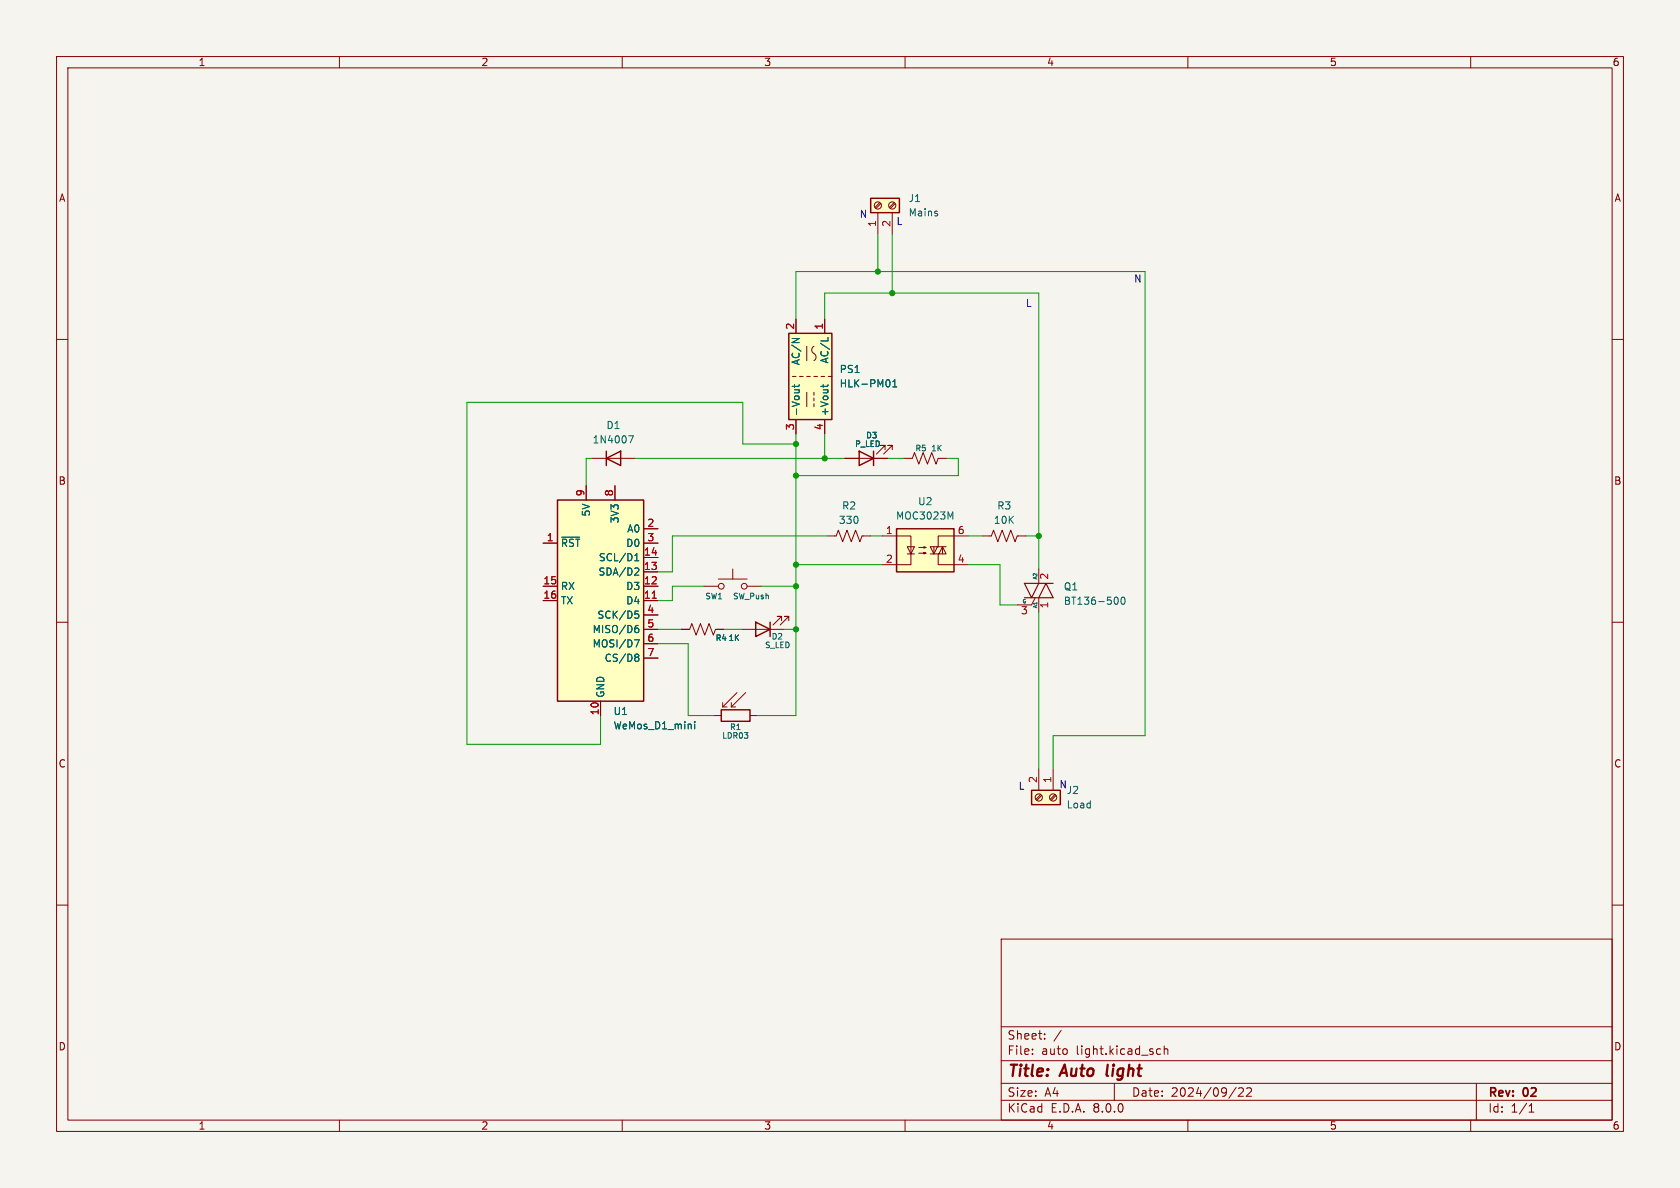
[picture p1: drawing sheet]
(kicad_sch
 (version 20231120)
 (generator "eeschema")
 (generator_version "8.0")
 (paper "A4")
 (title_block
  (title "Auto light")
  (date "2024/09/22")
  (rev "02"))
 (lib_symbols
  (symbol "Connector:Screw_Terminal_01x02"
   (pin_names
    (offset 1.016) hide) (exclude_from_sim no) (in_bom yes) (on_board yes)
   (property "Reference" "J" (at 0 2.54 0) (effects (font (size 1.27 1.27))))
   (property "Value" "Screw_Terminal_01x02" (at 0 -5.08 0) (effects (font (size 1.27 1.27))))
   (property "Footprint" "" (at 0 0 0) (effects (font (size 1.27 1.27)) (hide yes)))
   (property "Datasheet" "~" (at 0 0 0) (effects (font (size 1.27 1.27)) (hide yes)))
   (property "Description" "Generic screw terminal, single row, 01x02, script generated (kicad-library-utils/schlib/autogen/connector/)" (at 0 0 0) (effects (font (size 1.27 1.27)) (hide yes)))
   (symbol "Screw_Terminal_01x02_1_1"
    (rectangle (start -1.27 1.27) (end 1.27 -3.81) (stroke (width 0.254) (type default)) (fill (type background)))
    (circle (center 0 -2.54) (radius 0.635) (stroke (width 0.1524) (type default)) (fill (type none)))
    (polyline (pts (xy -0.5334 -2.2098) (xy 0.3302 -3.048)) (stroke (width 0.1524) (type default)) (fill (type none)))
    (polyline (pts (xy -0.5334 0.3302) (xy 0.3302 -0.508)) (stroke (width 0.1524) (type default)) (fill (type none)))
    (polyline (pts (xy -0.3556 -2.032) (xy 0.508 -2.8702)) (stroke (width 0.1524) (type default)) (fill (type none)))
    (polyline (pts (xy -0.3556 0.508) (xy 0.508 -0.3302)) (stroke (width 0.1524) (type default)) (fill (type none)))
    (circle (center 0 0) (radius 0.635) (stroke (width 0.1524) (type default)) (fill (type none)))
    (pin passive line (at -5.08 0 0) (length 3.81) (name "Pin_1" (effects (font (size 1.27 1.27)))) (number "1" (effects (font (size 1.27 1.27)))))
    (pin passive line (at -5.08 -2.54 0) (length 3.81) (name "Pin_2" (effects (font (size 1.27 1.27)))) (number "2" (effects (font (size 1.27 1.27)))))))
  (symbol "Converter_ACDC:HLK-PM01" (exclude_from_sim no) (in_bom yes) (on_board yes)
   (property "Reference" "PS" (at 0 5.08 0) (effects (font (size 1.27 1.27))))
   (property "Value" "HLK-PM01" (at 0 -5.08 0) (effects (font (size 1.27 1.27))))
   (property "Footprint" "Converter_ACDC:Converter_ACDC_Hi-Link_HLK-PMxx" (at 0 -7.62 0) (effects (font (size 1.27 1.27)) (hide yes)))
   (property "Datasheet" "https://h.hlktech.com/download/ACDC%E7%94%B5%E6%BA%90%E6%A8%A1%E5%9D%973W%E7%B3%BB%E5%88%97/1/%E6%B5%B7%E5%87%8C%E7%A7%913W%E7%B3%BB%E5%88%97%E7%94%B5%E6%BA%90%E6%A8%A1%E5%9D%97%E8%A7%84%E6%A0%BC%E4%B9%A6V2.8.pdf" (at 10.16 -8.89 0) (effects (font (size 1.27 1.27)) (hide yes)))
   (property "Description" "Compact AC/DC board mount power module 3W 5V" (at 0 0 0) (effects (font (size 1.27 1.27)) (hide yes)))
   (symbol "HLK-PM01_0_1"
    (rectangle (start -7.62 3.81) (end 7.62 -3.81) (stroke (width 0.254) (type default)) (fill (type background)))
    (arc (start -5.334 0.635) (mid -4.699 0.2495) (end -4.064 0.635) (stroke (width 0) (type default)) (fill (type none)))
    (arc (start -2.794 0.635) (mid -3.429 1.0072) (end -4.064 0.635) (stroke (width 0) (type default)) (fill (type none)))
    (polyline (pts (xy -5.334 -0.635) (xy -2.794 -0.635)) (stroke (width 0) (type default)) (fill (type none)))
    (polyline (pts (xy 0 -2.54) (xy 0 -3.175)) (stroke (width 0) (type default)) (fill (type none)))
    (polyline (pts (xy 0 -1.27) (xy 0 -1.905)) (stroke (width 0) (type default)) (fill (type none)))
    (polyline (pts (xy 0 0) (xy 0 -0.635)) (stroke (width 0) (type default)) (fill (type none)))
    (polyline (pts (xy 0 1.27) (xy 0 0.635)) (stroke (width 0) (type default)) (fill (type none)))
    (polyline (pts (xy 0 2.54) (xy 0 1.905)) (stroke (width 0) (type default)) (fill (type none)))
    (polyline (pts (xy 0 3.81) (xy 0 3.175)) (stroke (width 0) (type default)) (fill (type none)))
    (polyline (pts (xy 2.794 -0.635) (xy 5.334 -0.635)) (stroke (width 0) (type default)) (fill (type none)))
    (polyline (pts (xy 2.794 0.635) (xy 3.302 0.635)) (stroke (width 0) (type default)) (fill (type none)))
    (polyline (pts (xy 3.81 0.635) (xy 4.318 0.635)) (stroke (width 0) (type default)) (fill (type none)))
    (polyline (pts (xy 4.826 0.635) (xy 5.334 0.635)) (stroke (width 0) (type default)) (fill (type none))))
   (symbol "HLK-PM01_1_1"
    (pin power_in line (at -10.16 2.54 0) (length 2.54) (name "AC/L" (effects (font (size 1.27 1.27)))) (number "1" (effects (font (size 1.27 1.27)))))
    (pin power_in line (at -10.16 -2.54 0) (length 2.54) (name "AC/N" (effects (font (size 1.27 1.27)))) (number "2" (effects (font (size 1.27 1.27)))))
    (pin power_out line (at 10.16 -2.54 180) (length 2.54) (name "-Vout" (effects (font (size 1.27 1.27)))) (number "3" (effects (font (size 1.27 1.27)))))
    (pin power_out line (at 10.16 2.54 180) (length 2.54) (name "+Vout" (effects (font (size 1.27 1.27)))) (number "4" (effects (font (size 1.27 1.27)))))))
  (symbol "Device:LED"
   (pin_numbers hide)
   (pin_names
    (offset 1.016) hide) (exclude_from_sim no) (in_bom yes) (on_board yes)
   (property "Reference" "D" (at 0 2.54 0) (effects (font (size 1.27 1.27))))
   (property "Value" "LED" (at 0 -2.54 0) (effects (font (size 1.27 1.27))))
   (property "Footprint" "" (at 0 0 0) (effects (font (size 1.27 1.27)) (hide yes)))
   (property "Datasheet" "~" (at 0 0 0) (effects (font (size 1.27 1.27)) (hide yes)))
   (property "Description" "Light emitting diode" (at 0 0 0) (effects (font (size 1.27 1.27)) (hide yes)))
   (symbol "LED_0_1"
    (polyline (pts (xy -1.27 -1.27) (xy -1.27 1.27)) (stroke (width 0.254) (type default)) (fill (type none)))
    (polyline (pts (xy -1.27 0) (xy 1.27 0)) (stroke (width 0) (type default)) (fill (type none)))
    (polyline (pts (xy 1.27 -1.27) (xy 1.27 1.27) (xy -1.27 0) (xy 1.27 -1.27)) (stroke (width 0.254) (type default)) (fill (type none)))
    (polyline (pts (xy -3.048 -0.762) (xy -4.572 -2.286) (xy -3.81 -2.286) (xy -4.572 -2.286) (xy -4.572 -1.524)) (stroke (width 0) (type default)) (fill (type none)))
    (polyline (pts (xy -1.778 -0.762) (xy -3.302 -2.286) (xy -2.54 -2.286) (xy -3.302 -2.286) (xy -3.302 -1.524)) (stroke (width 0) (type default)) (fill (type none))))
   (symbol "LED_1_1"
    (pin passive line (at -3.81 0 0) (length 2.54) (name "K" (effects (font (size 1.27 1.27)))) (number "1" (effects (font (size 1.27 1.27)))))
    (pin passive line (at 3.81 0 180) (length 2.54) (name "A" (effects (font (size 1.27 1.27)))) (number "2" (effects (font (size 1.27 1.27)))))))
  (symbol "Device:R_US"
   (pin_numbers hide)
   (pin_names
    (offset 0)) (exclude_from_sim no) (in_bom yes) (on_board yes)
   (property "Reference" "R" (at 2.54 0 90) (effects (font (size 1.27 1.27))))
   (property "Value" "R_US" (at -2.54 0 90) (effects (font (size 1.27 1.27))))
   (property "Footprint" "" (at 1.016 -0.254 90) (effects (font (size 1.27 1.27)) (hide yes)))
   (property "Datasheet" "~" (at 0 0 0) (effects (font (size 1.27 1.27)) (hide yes)))
   (property "Description" "Resistor, US symbol" (at 0 0 0) (effects (font (size 1.27 1.27)) (hide yes)))
   (symbol "R_US_0_1"
    (polyline (pts (xy 0 -2.286) (xy 0 -2.54)) (stroke (width 0) (type default)) (fill (type none)))
    (polyline (pts (xy 0 2.286) (xy 0 2.54)) (stroke (width 0) (type default)) (fill (type none)))
    (polyline (pts (xy 0 -0.762) (xy 1.016 -1.143) (xy 0 -1.524) (xy -1.016 -1.905) (xy 0 -2.286)) (stroke (width 0) (type default)) (fill (type none)))
    (polyline (pts (xy 0 0.762) (xy 1.016 0.381) (xy 0 0) (xy -1.016 -0.381) (xy 0 -0.762)) (stroke (width 0) (type default)) (fill (type none)))
    (polyline (pts (xy 0 2.286) (xy 1.016 1.905) (xy 0 1.524) (xy -1.016 1.143) (xy 0 0.762)) (stroke (width 0) (type default)) (fill (type none))))
   (symbol "R_US_1_1"
    (pin passive line (at 0 3.81 270) (length 1.27) (name "~" (effects (font (size 1.27 1.27)))) (number "1" (effects (font (size 1.27 1.27)))))
    (pin passive line (at 0 -3.81 90) (length 1.27) (name "~" (effects (font (size 1.27 1.27)))) (number "2" (effects (font (size 1.27 1.27)))))))
  (symbol "Diode:1N4007"
   (pin_numbers hide)
   (pin_names hide) (exclude_from_sim no) (in_bom yes) (on_board yes)
   (property "Reference" "D" (at 0 2.54 0) (effects (font (size 1.27 1.27))))
   (property "Value" "1N4007" (at 0 -2.54 0) (effects (font (size 1.27 1.27))))
   (property "Footprint" "Diode_THT:D_DO-41_SOD81_P10.16mm_Horizontal" (at 0 -4.445 0) (effects (font (size 1.27 1.27)) (hide yes)))
   (property "Datasheet" "http://www.vishay.com/docs/88503/1n4001.pdf" (at 0 0 0) (effects (font (size 1.27 1.27)) (hide yes)))
   (property "Description" "1000V 1A General Purpose Rectifier Diode, DO-41" (at 0 0 0) (effects (font (size 1.27 1.27)) (hide yes)))
   (property "Sim.Device" "D" (at 0 0 0) (effects (font (size 1.27 1.27)) (hide yes)))
   (property "Sim.Pins" "1=K 2=A" (at 0 0 0) (effects (font (size 1.27 1.27)) (hide yes)))
   (symbol "1N4007_0_1"
    (polyline (pts (xy -1.27 1.27) (xy -1.27 -1.27)) (stroke (width 0.254) (type default)) (fill (type none)))
    (polyline (pts (xy 1.27 0) (xy -1.27 0)) (stroke (width 0) (type default)) (fill (type none)))
    (polyline (pts (xy 1.27 1.27) (xy 1.27 -1.27) (xy -1.27 0) (xy 1.27 1.27)) (stroke (width 0.254) (type default)) (fill (type none))))
   (symbol "1N4007_1_1"
    (pin passive line (at -3.81 0 0) (length 2.54) (name "K" (effects (font (size 1.27 1.27)))) (number "1" (effects (font (size 1.27 1.27)))))
    (pin passive line (at 3.81 0 180) (length 2.54) (name "A" (effects (font (size 1.27 1.27)))) (number "2" (effects (font (size 1.27 1.27)))))))
  (symbol "MCU_Module:WeMos_D1_mini" (exclude_from_sim no) (in_bom yes) (on_board yes)
   (property "Reference" "U" (at 3.81 19.05 0) (effects (font (size 1.27 1.27)) (justify left)))
   (property "Value" "WeMos_D1_mini" (at 1.27 -19.05 0) (effects (font (size 1.27 1.27)) (justify left)))
   (property "Footprint" "Module:WEMOS_D1_mini_light" (at 0 -29.21 0) (effects (font (size 1.27 1.27)) (hide yes)))
   (property "Datasheet" "https://wiki.wemos.cc/products:d1:d1_mini#documentation" (at -46.99 -29.21 0) (effects (font (size 1.27 1.27)) (hide yes)))
   (property "Description" "32-bit microcontroller module with WiFi" (at 0 0 0) (effects (font (size 1.27 1.27)) (hide yes)))
   (symbol "WeMos_D1_mini_1_1"
    (rectangle (start -7.62 17.78) (end 7.62 -17.78) (stroke (width 0.254) (type default)) (fill (type background)))
    (pin input line (at -10.16 10.16 0) (length 2.54) (name "~{RST}" (effects (font (size 1.27 1.27)))) (number "1" (effects (font (size 1.27 1.27)))))
    (pin power_in line (at 0 -20.32 90) (length 2.54) (name "GND" (effects (font (size 1.27 1.27)))) (number "10" (effects (font (size 1.27 1.27)))))
    (pin bidirectional line (at 10.16 0 180) (length 2.54) (name "D4" (effects (font (size 1.27 1.27)))) (number "11" (effects (font (size 1.27 1.27)))))
    (pin bidirectional line (at 10.16 2.54 180) (length 2.54) (name "D3" (effects (font (size 1.27 1.27)))) (number "12" (effects (font (size 1.27 1.27)))))
    (pin bidirectional line (at 10.16 5.08 180) (length 2.54) (name "SDA/D2" (effects (font (size 1.27 1.27)))) (number "13" (effects (font (size 1.27 1.27)))))
    (pin bidirectional line (at 10.16 7.62 180) (length 2.54) (name "SCL/D1" (effects (font (size 1.27 1.27)))) (number "14" (effects (font (size 1.27 1.27)))))
    (pin input line (at -10.16 2.54 0) (length 2.54) (name "RX" (effects (font (size 1.27 1.27)))) (number "15" (effects (font (size 1.27 1.27)))))
    (pin output line (at -10.16 0 0) (length 2.54) (name "TX" (effects (font (size 1.27 1.27)))) (number "16" (effects (font (size 1.27 1.27)))))
    (pin input line (at 10.16 12.7 180) (length 2.54) (name "A0" (effects (font (size 1.27 1.27)))) (number "2" (effects (font (size 1.27 1.27)))))
    (pin bidirectional line (at 10.16 10.16 180) (length 2.54) (name "D0" (effects (font (size 1.27 1.27)))) (number "3" (effects (font (size 1.27 1.27)))))
    (pin bidirectional line (at 10.16 -2.54 180) (length 2.54) (name "SCK/D5" (effects (font (size 1.27 1.27)))) (number "4" (effects (font (size 1.27 1.27)))))
    (pin bidirectional line (at 10.16 -5.08 180) (length 2.54) (name "MISO/D6" (effects (font (size 1.27 1.27)))) (number "5" (effects (font (size 1.27 1.27)))))
    (pin bidirectional line (at 10.16 -7.62 180) (length 2.54) (name "MOSI/D7" (effects (font (size 1.27 1.27)))) (number "6" (effects (font (size 1.27 1.27)))))
    (pin bidirectional line (at 10.16 -10.16 180) (length 2.54) (name "CS/D8" (effects (font (size 1.27 1.27)))) (number "7" (effects (font (size 1.27 1.27)))))
    (pin power_out line (at 2.54 20.32 270) (length 2.54) (name "3V3" (effects (font (size 1.27 1.27)))) (number "8" (effects (font (size 1.27 1.27)))))
    (pin power_in line (at -2.54 20.32 270) (length 2.54) (name "5V" (effects (font (size 1.27 1.27)))) (number "9" (effects (font (size 1.27 1.27)))))))
  (symbol "Relay_SolidState:MOC3023M" (exclude_from_sim no) (in_bom yes) (on_board yes)
   (property "Reference" "U" (at -5.334 4.826 0) (effects (font (size 1.27 1.27)) (justify left)))
   (property "Value" "MOC3023M" (at 0 5.08 0) (effects (font (size 1.27 1.27)) (justify left)))
   (property "Footprint" "" (at -5.08 -5.08 0) (effects (font (size 1.27 1.27)
    (italic yes)) (justify left) (hide yes)))
   (property "Datasheet" "https://www.onsemi.com/pub/Collateral/MOC3023M-D.PDF" (at 0 0 0) (effects (font (size 1.27 1.27)) (justify left) (hide yes)))
   (property "Description" "Random Phase Opto-Triac, Vdrm 400V, Ift 5mA, DIP6" (at 0 0 0) (effects (font (size 1.27 1.27)) (hide yes)))
   (symbol "MOC3023M_0_1"
    (rectangle (start -5.08 3.81) (end 5.08 -3.81) (stroke (width 0.254) (type default)) (fill (type background)))
    (polyline (pts (xy -3.175 -0.635) (xy -1.905 -0.635)) (stroke (width 0) (type default)) (fill (type none)))
    (polyline (pts (xy 1.524 -0.635) (xy 1.524 0.635)) (stroke (width 0) (type default)) (fill (type none)))
    (polyline (pts (xy 3.048 0.635) (xy 3.048 -0.635)) (stroke (width 0) (type default)) (fill (type none)))
    (polyline (pts (xy 2.286 -0.635) (xy 2.286 -2.54) (xy 5.08 -2.54)) (stroke (width 0) (type default)) (fill (type none)))
    (polyline (pts (xy 2.286 0.635) (xy 2.286 2.54) (xy 5.08 2.54)) (stroke (width 0) (type default)) (fill (type none)))
    (polyline (pts (xy -5.08 2.54) (xy -2.54 2.54) (xy -2.54 -2.54) (xy -5.08 -2.54)) (stroke (width 0) (type default)) (fill (type none)))
    (polyline (pts (xy -2.54 -0.635) (xy -3.175 0.635) (xy -1.905 0.635) (xy -2.54 -0.635)) (stroke (width 0) (type default)) (fill (type none)))
    (polyline (pts (xy 0.889 -0.635) (xy 3.683 -0.635) (xy 3.048 0.635) (xy 2.413 -0.635)) (stroke (width 0) (type default)) (fill (type none)))
    (polyline (pts (xy 3.683 0.635) (xy 0.889 0.635) (xy 1.524 -0.635) (xy 2.159 0.635)) (stroke (width 0) (type default)) (fill (type none)))
    (polyline (pts (xy -1.143 -0.508) (xy 0.127 -0.508) (xy -0.254 -0.635) (xy -0.254 -0.381) (xy 0.127 -0.508)) (stroke (width 0) (type default)) (fill (type none)))
    (polyline (pts (xy -1.143 0.508) (xy 0.127 0.508) (xy -0.254 0.381) (xy -0.254 0.635) (xy 0.127 0.508)) (stroke (width 0) (type default)) (fill (type none))))
   (symbol "MOC3023M_1_1"
    (pin passive line (at -7.62 2.54 0) (length 2.54) (name "~" (effects (font (size 1.27 1.27)))) (number "1" (effects (font (size 1.27 1.27)))))
    (pin passive line (at -7.62 -2.54 0) (length 2.54) (name "~" (effects (font (size 1.27 1.27)))) (number "2" (effects (font (size 1.27 1.27)))))
    (pin no_connect line (at -5.08 0 0) (length 2.54) hide (name "NC" (effects (font (size 1.27 1.27)))) (number "3" (effects (font (size 1.27 1.27)))))
    (pin passive line (at 7.62 -2.54 180) (length 2.54) (name "~" (effects (font (size 1.27 1.27)))) (number "4" (effects (font (size 1.27 1.27)))))
    (pin no_connect line (at 5.08 0 180) (length 2.54) hide (name "NC" (effects (font (size 1.27 1.27)))) (number "5" (effects (font (size 1.27 1.27)))))
    (pin passive line (at 7.62 2.54 180) (length 2.54) (name "~" (effects (font (size 1.27 1.27)))) (number "6" (effects (font (size 1.27 1.27)))))))
  (symbol "Sensor_Optical:LDR03"
   (pin_numbers hide)
   (pin_names
    (offset 0)) (exclude_from_sim no) (in_bom yes) (on_board yes)
   (property "Reference" "R" (at -5.08 0 90) (effects (font (size 1.27 1.27))))
   (property "Value" "LDR03" (at 1.905 0 90) (effects (font (size 1.27 1.27)) (justify top)))
   (property "Footprint" "OptoDevice:R_LDR_10x8.5mm_P7.6mm_Vertical" (at 4.445 0 90) (effects (font (size 1.27 1.27)) (hide yes)))
   (property "Datasheet" "http://www.elektronica-componenten.nl/WebRoot/StoreNL/Shops/61422969/54F1/BA0C/C664/31B9/2173/C0A8/2AB9/2AEF/LDR03IMP.pdf" (at 0 -1.27 0) (effects (font (size 1.27 1.27)) (hide yes)))
   (property "Description" "light dependent resistor" (at 0 0 0) (effects (font (size 1.27 1.27)) (hide yes)))
   (symbol "LDR03_0_1"
    (rectangle (start -1.016 2.54) (end 1.016 -2.54) (stroke (width 0.254) (type default)) (fill (type none)))
    (polyline (pts (xy -1.524 -2.286) (xy -4.064 0.254)) (stroke (width 0) (type default)) (fill (type none)))
    (polyline (pts (xy -1.524 -2.286) (xy -2.286 -2.286)) (stroke (width 0) (type default)) (fill (type none)))
    (polyline (pts (xy -1.524 -2.286) (xy -1.524 -1.524)) (stroke (width 0) (type default)) (fill (type none)))
    (polyline (pts (xy -1.524 -0.762) (xy -4.064 1.778)) (stroke (width 0) (type default)) (fill (type none)))
    (polyline (pts (xy -1.524 -0.762) (xy -2.286 -0.762)) (stroke (width 0) (type default)) (fill (type none)))
    (polyline (pts (xy -1.524 -0.762) (xy -1.524 0)) (stroke (width 0) (type default)) (fill (type none))))
   (symbol "LDR03_1_1"
    (pin passive line (at 0 3.81 270) (length 1.27) (name "~" (effects (font (size 1.27 1.27)))) (number "1" (effects (font (size 1.27 1.27)))))
    (pin passive line (at 0 -3.81 90) (length 1.27) (name "~" (effects (font (size 1.27 1.27)))) (number "2" (effects (font (size 1.27 1.27)))))))
  (symbol "Switch:SW_Push"
   (pin_numbers hide)
   (pin_names
    (offset 1.016) hide) (exclude_from_sim no) (in_bom yes) (on_board yes)
   (property "Reference" "SW" (at 1.27 2.54 0) (effects (font (size 1.27 1.27)) (justify left)))
   (property "Value" "SW_Push" (at 0 -1.524 0) (effects (font (size 1.27 1.27))))
   (property "Footprint" "" (at 0 5.08 0) (effects (font (size 1.27 1.27)) (hide yes)))
   (property "Datasheet" "~" (at 0 5.08 0) (effects (font (size 1.27 1.27)) (hide yes)))
   (property "Description" "Push button switch, generic, two pins" (at 0 0 0) (effects (font (size 1.27 1.27)) (hide yes)))
   (symbol "SW_Push_0_1"
    (circle (center -2.032 0) (radius 0.508) (stroke (width 0) (type default)) (fill (type none)))
    (polyline (pts (xy 0 1.27) (xy 0 3.048)) (stroke (width 0) (type default)) (fill (type none)))
    (polyline (pts (xy 2.54 1.27) (xy -2.54 1.27)) (stroke (width 0) (type default)) (fill (type none)))
    (circle (center 2.032 0) (radius 0.508) (stroke (width 0) (type default)) (fill (type none)))
    (pin passive line (at -5.08 0 0) (length 2.54) (name "1" (effects (font (size 1.27 1.27)))) (number "1" (effects (font (size 1.27 1.27)))))
    (pin passive line (at 5.08 0 180) (length 2.54) (name "2" (effects (font (size 1.27 1.27)))) (number "2" (effects (font (size 1.27 1.27)))))))
  (symbol "Triac_Thyristor:BT136-500"
   (pin_names
    (offset 0)) (exclude_from_sim no) (in_bom yes) (on_board yes)
   (property "Reference" "Q" (at 5.08 1.905 0) (effects (font (size 1.27 1.27)) (justify left)))
   (property "Value" "BT136-500" (at 5.08 0 0) (effects (font (size 1.27 1.27)) (justify left)))
   (property "Footprint" "Package_TO_SOT_THT:TO-220-3_Vertical" (at 5.08 -1.905 0) (effects (font (size 1.27 1.27)
    (italic yes)) (justify left) (hide yes)))
   (property "Datasheet" "http://www.micropik.com/PDF/BT136-600.pdf" (at 0 0 0) (effects (font (size 1.27 1.27)) (justify left) (hide yes)))
   (property "Description" "4A RMS, 500V Off-State Voltage, Triac, TO-220" (at 0 0 0) (effects (font (size 1.27 1.27)) (hide yes)))
   (symbol "BT136-500_0_1"
    (polyline (pts (xy -2.54 -1.27) (xy 2.54 -1.27)) (stroke (width 0.2032) (type default)) (fill (type none)))
    (polyline (pts (xy -2.54 1.27) (xy 2.54 1.27)) (stroke (width 0.2032) (type default)) (fill (type none)))
    (polyline (pts (xy -1.27 -2.54) (xy -0.635 -1.27)) (stroke (width 0) (type default)) (fill (type none)))
    (polyline (pts (xy -2.54 1.27) (xy -1.27 -1.27) (xy 0 1.27)) (stroke (width 0.2032) (type default)) (fill (type none)))
    (polyline (pts (xy 0 -1.27) (xy 1.27 1.27) (xy 2.54 -1.27)) (stroke (width 0.2032) (type default)) (fill (type none))))
   (symbol "BT136-500_1_1"
    (pin passive line (at 0 -3.81 90) (length 2.54) (name "A1" (effects (font (size 0.635 0.635)))) (number "1" (effects (font (size 1.27 1.27)))))
    (pin passive line (at 0 3.81 270) (length 2.54) (name "A2" (effects (font (size 0.635 0.635)))) (number "2" (effects (font (size 1.27 1.27)))))
    (pin input line (at -3.81 -2.54 0) (length 2.54) (name "G" (effects (font (size 0.635 0.635)))) (number "3" (effects (font (size 1.27 1.27))))))))
 (junction
  (at 145.796 81.026)
  (diameter 0)
  (color 0 0 0 0))
 (junction
  (at 140.716 99.822)
  (diameter 0)
  (color 0 0 0 0))
 (junction
  (at 140.716 111.252)
  (diameter 0)
  (color 0 0 0 0))
 (junction
  (at 157.734 51.816)
  (diameter 0)
  (color 0 0 0 0))
 (junction
  (at 140.716 84.074)
  (diameter 0)
  (color 0 0 0 0))
 (junction
  (at 140.716 78.486)
  (diameter 0)
  (color 0 0 0 0))
 (junction
  (at 155.194 48.006)
  (diameter 0)
  (color 0 0 0 0))
 (junction
  (at 183.642 94.742)
  (diameter 0)
  (color 0 0 0 0))
 (junction
  (at 140.716 103.632)
  (diameter 0)
  (color 0 0 0 0))
 (wire
  (pts (xy 128.016 111.252) (xy 131.064 111.252))
  (stroke (width 0) (type default)))
 (wire
  (pts (xy 155.194 48.006) (xy 155.194 41.402))
  (stroke (width 0) (type default)))
 (wire
  (pts (xy 106.172 131.572) (xy 82.55 131.572))
  (stroke (width 0) (type default)))
 (wire
  (pts (xy 118.872 103.632) (xy 118.872 106.172))
  (stroke (width 0) (type default)))
 (wire
  (pts (xy 131.318 78.486) (xy 140.716 78.486))
  (stroke (width 0) (type default)))
 (wire
  (pts (xy 179.832 106.934) (xy 176.784 106.934))
  (stroke (width 0) (type default)))
 (wire
  (pts (xy 140.716 84.074) (xy 140.716 99.822))
  (stroke (width 0) (type default)))
 (wire
  (pts (xy 183.642 94.742) (xy 183.642 51.816))
  (stroke (width 0) (type default)))
 (wire
  (pts (xy 145.796 56.388) (xy 145.796 51.816))
  (stroke (width 0) (type default)))
 (wire
  (pts (xy 167.386 81.026) (xy 169.418 81.026))
  (stroke (width 0) (type default)))
 (wire
  (pts (xy 138.684 111.252) (xy 140.716 111.252))
  (stroke (width 0) (type default)))
 (wire
  (pts (xy 181.356 94.742) (xy 183.642 94.742))
  (stroke (width 0) (type default)))
 (wire
  (pts (xy 153.924 94.742) (xy 155.956 94.742))
  (stroke (width 0) (type default)))
 (wire
  (pts (xy 140.716 78.486) (xy 140.716 84.074))
  (stroke (width 0) (type default)))
 (wire
  (pts (xy 140.716 99.822) (xy 155.956 99.822))
  (stroke (width 0) (type default)))
 (wire
  (pts (xy 183.642 51.816) (xy 157.734 51.816))
  (stroke (width 0) (type default)))
 (wire
  (pts (xy 186.182 130.048) (xy 202.438 130.048))
  (stroke (width 0) (type default)))
 (wire
  (pts (xy 118.872 103.632) (xy 124.46 103.632))
  (stroke (width 0) (type default)))
 (wire
  (pts (xy 156.972 81.026) (xy 159.766 81.026))
  (stroke (width 0) (type default)))
 (wire
  (pts (xy 116.332 113.792) (xy 121.666 113.792))
  (stroke (width 0) (type default)))
 (wire
  (pts (xy 157.734 51.816) (xy 157.734 41.402))
  (stroke (width 0) (type default)))
 (wire
  (pts (xy 202.438 48.006) (xy 155.194 48.006))
  (stroke (width 0) (type default)))
 (wire
  (pts (xy 118.872 101.092) (xy 118.872 94.742))
  (stroke (width 0) (type default)))
 (wire
  (pts (xy 140.716 84.074) (xy 169.418 84.074))
  (stroke (width 0) (type default)))
 (wire
  (pts (xy 186.182 135.89) (xy 186.182 130.048))
  (stroke (width 0) (type default)))
 (wire
  (pts (xy 140.716 48.006) (xy 155.194 48.006))
  (stroke (width 0) (type default)))
 (wire
  (pts (xy 140.716 103.632) (xy 140.716 111.252))
  (stroke (width 0) (type default)))
 (wire
  (pts (xy 140.716 56.388) (xy 140.716 48.006))
  (stroke (width 0) (type default)))
 (wire
  (pts (xy 176.784 99.822) (xy 171.196 99.822))
  (stroke (width 0) (type default)))
 (wire
  (pts (xy 171.196 94.742) (xy 173.736 94.742))
  (stroke (width 0) (type default)))
 (wire
  (pts (xy 176.784 106.934) (xy 176.784 99.822))
  (stroke (width 0) (type default)))
 (wire
  (pts (xy 145.796 81.026) (xy 149.352 81.026))
  (stroke (width 0) (type default)))
 (wire
  (pts (xy 116.332 101.092) (xy 118.872 101.092))
  (stroke (width 0) (type default)))
 (wire
  (pts (xy 116.332 106.172) (xy 118.872 106.172))
  (stroke (width 0) (type default)))
 (wire
  (pts (xy 116.332 111.252) (xy 120.396 111.252))
  (stroke (width 0) (type default)))
 (wire
  (pts (xy 140.716 78.486) (xy 140.716 76.708))
  (stroke (width 0) (type default)))
 (wire
  (pts (xy 121.666 113.792) (xy 121.666 126.492))
  (stroke (width 0) (type default)))
 (wire
  (pts (xy 106.172 126.492) (xy 106.172 131.572))
  (stroke (width 0) (type default)))
 (wire
  (pts (xy 82.55 71.12) (xy 82.55 131.572))
  (stroke (width 0) (type default)))
 (wire
  (pts (xy 133.858 126.492) (xy 140.716 126.492))
  (stroke (width 0) (type default)))
 (wire
  (pts (xy 118.872 94.742) (xy 146.304 94.742))
  (stroke (width 0) (type default)))
 (wire
  (pts (xy 183.642 108.204) (xy 183.642 135.89))
  (stroke (width 0) (type default)))
 (wire
  (pts (xy 103.632 85.852) (xy 103.632 81.026))
  (stroke (width 0) (type default)))
 (wire
  (pts (xy 140.716 111.252) (xy 140.716 126.492))
  (stroke (width 0) (type default)))
 (wire
  (pts (xy 112.268 81.026) (xy 145.796 81.026))
  (stroke (width 0) (type default)))
 (wire
  (pts (xy 140.716 99.822) (xy 140.716 103.632))
  (stroke (width 0) (type default)))
 (wire
  (pts (xy 202.438 130.048) (xy 202.438 48.006))
  (stroke (width 0) (type default)))
 (wire
  (pts (xy 103.632 81.026) (xy 104.648 81.026))
  (stroke (width 0) (type default)))
 (wire
  (pts (xy 82.55 71.12) (xy 131.318 71.12))
  (stroke (width 0) (type default)))
 (wire
  (pts (xy 169.418 81.026) (xy 169.418 84.074))
  (stroke (width 0) (type default)))
 (wire
  (pts (xy 145.796 51.816) (xy 157.734 51.816))
  (stroke (width 0) (type default)))
 (wire
  (pts (xy 131.318 71.12) (xy 131.318 78.486))
  (stroke (width 0) (type default)))
 (wire
  (pts (xy 145.796 81.026) (xy 145.796 76.708))
  (stroke (width 0) (type default)))
 (wire
  (pts (xy 183.642 94.742) (xy 183.642 100.584))
  (stroke (width 0) (type default)))
 (wire
  (pts (xy 134.62 103.632) (xy 140.716 103.632))
  (stroke (width 0) (type default)))
 (wire
  (pts (xy 121.666 126.492) (xy 126.238 126.492))
  (stroke (width 0) (type default)))
 (text "N"
  (exclude_from_sim no)
  (at 201.168 49.53 0)
  (effects (font (size 1.27 1.27))))
 (text "L"
  (exclude_from_sim no)
  (at 180.594 139.192 0)
  (effects (font (size 1.27 1.27))))
 (text "N"
  (exclude_from_sim no)
  (at 152.654 38.1 0)
  (effects (font (size 1.27 1.27))))
 (text "L"
  (exclude_from_sim no)
  (at 159.004 39.37 0)
  (effects (font (size 1.27 1.27))))
 (text "N"
  (exclude_from_sim no)
  (at 187.96 138.938 0)
  (effects (font (size 1.27 1.27))))
 (text "L"
  (exclude_from_sim no)
  (at 181.864 53.848 0)
  (effects (font (size 1.27 1.27))))
 (symbol
  (lib_id "MCU_Module:WeMos_D1_mini")
  (at 106.172 106.172 0)
  (unit 1)
  (exclude_from_sim no)
  (in_bom yes)
  (on_board yes)
  (dnp no)
  (fields_autoplaced yes)
  (property "Reference" "U1" (at 108.3661 125.73 0) (effects (font (size 1.27 1.27)) (justify left)))
  (property "Value" "WeMos_D1_mini" (at 108.3661 128.27 0) (effects (font (size 1.27 1.27)) (justify left)))
  (property "Footprint" "Module:WEMOS_D1_mini_light" (at 106.172 135.382 0) (effects (font (size 1.27 1.27)) (hide yes)))
  (property "Datasheet" "https://wiki.wemos.cc/products:d1:d1_mini#documentation" (at 59.182 135.382 0) (effects (font (size 1.27 1.27)) (hide yes)))
  (property "Description" "32-bit microcontroller module with WiFi" (at 106.172 106.172 0) (effects (font (size 1.27 1.27)) (hide yes)))
  (pin "8")
  (pin "3")
  (pin "7")
  (pin "10")
  (pin "4")
  (pin "2")
  (pin "5")
  (pin "13")
  (pin "16")
  (pin "1")
  (pin "11")
  (pin "9")
  (pin "12")
  (pin "15")
  (pin "14")
  (pin "6"))
 (symbol
  (lib_id "Converter_ACDC:HLK-PM01")
  (at 143.256 66.548 270)
  (unit 1)
  (exclude_from_sim no)
  (in_bom yes)
  (on_board yes)
  (dnp no)
  (fields_autoplaced yes)
  (property "Reference" "PS1" (at 148.336 65.2779 90) (effects (font (size 1.27 1.27)) (justify left)))
  (property "Value" "HLK-PM01" (at 148.336 67.8179 90) (effects (font (size 1.27 1.27)) (justify left)))
  (property "Footprint" "Converter_ACDC:Converter_ACDC_Hi-Link_HLK-PMxx" (at 135.636 66.548 0) (effects (font (size 1.27 1.27)) (hide yes)))
  (property "Datasheet" "https://h.hlktech.com/download/ACDC%E7%94%B5%E6%BA%90%E6%A8%A1%E5%9D%973W%E7%B3%BB%E5%88%97/1/%E6%B5%B7%E5%87%8C%E7%A7%913W%E7%B3%BB%E5%88%97%E7%94%B5%E6%BA%90%E6%A8%A1%E5%9D%97%E8%A7%84%E6%A0%BC%E4%B9%A6V2.8.pdf" (at 134.366 76.708 0) (effects (font (size 1.27 1.27)) (hide yes)))
  (property "Description" "Compact AC/DC board mount power module 3W 5V" (at 143.256 66.548 0) (effects (font (size 1.27 1.27)) (hide yes)))
  (pin "4")
  (pin "2")
  (pin "1")
  (pin "3"))
 (symbol
  (lib_id "Device:R_US")
  (at 150.114 94.742 90)
  (unit 1)
  (exclude_from_sim no)
  (in_bom yes)
  (on_board yes)
  (dnp no)
  (fields_autoplaced yes)
  (property "Reference" "R2" (at 150.114 89.408 90) (effects (font (size 1.27 1.27))))
  (property "Value" "330" (at 150.114 91.948 90) (effects (font (size 1.27 1.27))))
  (property "Footprint" "" (at 150.368 93.726 90) (effects (font (size 1.27 1.27)) (hide yes)))
  (property "Datasheet" "~" (at 150.114 94.742 0) (effects (font (size 1.27 1.27)) (hide yes)))
  (property "Description" "Resistor, US symbol" (at 150.114 94.742 0) (effects (font (size 1.27 1.27)) (hide yes)))
  (pin "2")
  (pin "1"))
 (symbol
  (lib_id "Connector:Screw_Terminal_01x02")
  (at 186.182 140.97 270)
  (unit 1)
  (exclude_from_sim no)
  (in_bom yes)
  (on_board yes)
  (dnp no)
  (fields_autoplaced yes)
  (property "Reference" "J2" (at 188.468 139.6999 90) (effects (font (size 1.27 1.27)) (justify left)))
  (property "Value" "Load" (at 188.468 142.2399 90) (effects (font (size 1.27 1.27)) (justify left)))
  (property "Footprint" "" (at 186.182 140.97 0) (effects (font (size 1.27 1.27)) (hide yes)))
  (property "Datasheet" "~" (at 186.182 140.97 0) (effects (font (size 1.27 1.27)) (hide yes)))
  (property "Description" "Generic screw terminal, single row, 01x02, script generated (kicad-library-utils/schlib/autogen/connector/)" (at 186.182 140.97 0) (effects (font (size 1.27 1.27)) (hide yes)))
  (pin "1")
  (pin "2"))
 (symbol
  (lib_id "Connector:Screw_Terminal_01x02")
  (at 155.194 36.322 90)
  (unit 1)
  (exclude_from_sim no)
  (in_bom yes)
  (on_board yes)
  (dnp no)
  (fields_autoplaced yes)
  (property "Reference" "J1" (at 160.528 35.0519 90) (effects (font (size 1.27 1.27)) (justify right)))
  (property "Value" "Mains" (at 160.528 37.5919 90) (effects (font (size 1.27 1.27)) (justify right)))
  (property "Footprint" "" (at 155.194 36.322 0) (effects (font (size 1.27 1.27)) (hide yes)))
  (property "Datasheet" "~" (at 155.194 36.322 0) (effects (font (size 1.27 1.27)) (hide yes)))
  (property "Description" "Generic screw terminal, single row, 01x02, script generated (kicad-library-utils/schlib/autogen/connector/)" (at 155.194 36.322 0) (effects (font (size 1.27 1.27)) (hide yes)))
  (pin "1")
  (pin "2"))
 (symbol
  (lib_id "Relay_SolidState:MOC3023M")
  (at 163.576 97.282 0)
  (unit 1)
  (exclude_from_sim no)
  (in_bom yes)
  (on_board yes)
  (dnp no)
  (fields_autoplaced yes)
  (property "Reference" "U2" (at 163.576 88.646 0) (effects (font (size 1.27 1.27))))
  (property "Value" "MOC3023M" (at 163.576 91.186 0) (effects (font (size 1.27 1.27))))
  (property "Footprint" "" (at 158.496 102.362 0) (effects (font (size 1.27 1.27)
    (italic yes)) (justify left) (hide yes)))
  (property "Datasheet" "https://www.onsemi.com/pub/Collateral/MOC3023M-D.PDF" (at 163.576 97.282 0) (effects (font (size 1.27 1.27)) (justify left) (hide yes)))
  (property "Description" "Random Phase Opto-Triac, Vdrm 400V, Ift 5mA, DIP6" (at 163.576 97.282 0) (effects (font (size 1.27 1.27)) (hide yes)))
  (pin "1")
  (pin "3")
  (pin "4")
  (pin "6")
  (pin "5")
  (pin "2"))
 (symbol
  (lib_id "Diode:1N4007")
  (at 108.458 81.026 0)
  (unit 1)
  (exclude_from_sim no)
  (in_bom yes)
  (on_board yes)
  (dnp no)
  (fields_autoplaced yes)
  (property "Reference" "D1" (at 108.458 75.184 0) (effects (font (size 1.27 1.27))))
  (property "Value" "1N4007" (at 108.458 77.724 0) (effects (font (size 1.27 1.27))))
  (property "Footprint" "Diode_THT:D_DO-41_SOD81_P10.16mm_Horizontal" (at 108.458 85.471 0) (effects (font (size 1.27 1.27)) (hide yes)))
  (property "Datasheet" "http://www.vishay.com/docs/88503/1n4001.pdf" (at 108.458 81.026 0) (effects (font (size 1.27 1.27)) (hide yes)))
  (property "Description" "1000V 1A General Purpose Rectifier Diode, DO-41" (at 108.458 81.026 0) (effects (font (size 1.27 1.27)) (hide yes)))
  (property "Sim.Device" "D" (at 108.458 81.026 0) (effects (font (size 1.27 1.27)) (hide yes)))
  (property "Sim.Pins" "1=K 2=A" (at 108.458 81.026 0) (effects (font (size 1.27 1.27)) (hide yes)))
  (pin "1")
  (pin "2"))
 (symbol
  (lib_id "Switch:SW_Push")
  (at 129.54 103.632 0)
  (unit 1)
  (exclude_from_sim no)
  (in_bom yes)
  (on_board yes)
  (dnp no)
  (property "Reference" "SW1" (at 126.238 105.41 0) (effects (font (size 1 1))))
  (property "Value" "SW_Push" (at 132.842 105.41 0) (effects (font (size 1 1))))
  (property "Footprint" "" (at 129.54 98.552 0) (effects (font (size 1.27 1.27)) (hide yes)))
  (property "Datasheet" "~" (at 129.54 98.552 0) (effects (font (size 1.27 1.27)) (hide yes)))
  (property "Description" "Push button switch, generic, two pins" (at 129.54 103.632 0) (effects (font (size 1.27 1.27)) (hide yes)))
  (pin "2")
  (pin "1"))
 (symbol
  (lib_id "Device:LED")
  (at 153.162 81.026 180)
  (unit 1)
  (exclude_from_sim no)
  (in_bom yes)
  (on_board yes)
  (dnp no)
  (property "Reference" "D3" (at 154.1145 76.962 0) (effects (font (size 1 1))))
  (property "Value" "P_LED" (at 153.416 78.486 0) (effects (font (size 1 1))))
  (property "Footprint" "" (at 153.162 81.026 0) (effects (font (size 1.27 1.27)) (hide yes)))
  (property "Datasheet" "~" (at 153.162 81.026 0) (effects (font (size 1.27 1.27)) (hide yes)))
  (property "Description" "Light emitting diode" (at 153.162 81.026 0) (effects (font (size 1.27 1.27)) (hide yes)))
  (pin "2")
  (pin "1"))
 (symbol
  (lib_id "Device:R_US")
  (at 177.546 94.742 90)
  (unit 1)
  (exclude_from_sim no)
  (in_bom yes)
  (on_board yes)
  (dnp no)
  (fields_autoplaced yes)
  (property "Reference" "R3" (at 177.546 89.408 90) (effects (font (size 1.27 1.27))))
  (property "Value" "10K" (at 177.546 91.948 90) (effects (font (size 1.27 1.27))))
  (property "Footprint" "" (at 177.8 93.726 90) (effects (font (size 1.27 1.27)) (hide yes)))
  (property "Datasheet" "~" (at 177.546 94.742 0) (effects (font (size 1.27 1.27)) (hide yes)))
  (property "Description" "Resistor, US symbol" (at 177.546 94.742 0) (effects (font (size 1.27 1.27)) (hide yes)))
  (pin "2")
  (pin "1"))
 (symbol
  (lib_id "Triac_Thyristor:BT136-500")
  (at 183.642 104.394 0)
  (unit 1)
  (exclude_from_sim no)
  (in_bom yes)
  (on_board yes)
  (dnp no)
  (fields_autoplaced yes)
  (property "Reference" "Q1" (at 187.96 103.7081 0) (effects (font (size 1.27 1.27)) (justify left)))
  (property "Value" "BT136-500" (at 187.96 106.2481 0) (effects (font (size 1.27 1.27)) (justify left)))
  (property "Footprint" "Package_TO_SOT_THT:TO-220-3_Vertical" (at 188.722 106.299 0) (effects (font (size 1.27 1.27)
    (italic yes)) (justify left) (hide yes)))
  (property "Datasheet" "http://www.micropik.com/PDF/BT136-600.pdf" (at 183.642 104.394 0) (effects (font (size 1.27 1.27)) (justify left) (hide yes)))
  (property "Description" "4A RMS, 500V Off-State Voltage, Triac, TO-220" (at 183.642 104.394 0) (effects (font (size 1.27 1.27)) (hide yes)))
  (pin "1")
  (pin "2")
  (pin "3"))
 (symbol
  (lib_id "Device:R_US")
  (at 124.206 111.252 90)
  (unit 1)
  (exclude_from_sim no)
  (in_bom yes)
  (on_board yes)
  (dnp no)
  (property "Reference" "R4" (at 127.508 112.776 90) (effects (font (size 1 1))))
  (property "Value" "1K" (at 129.794 112.776 90) (effects (font (size 1 1))))
  (property "Footprint" "" (at 124.46 110.236 90) (effects (font (size 1.27 1.27)) (hide yes)))
  (property "Datasheet" "~" (at 124.206 111.252 0) (effects (font (size 1.27 1.27)) (hide yes)))
  (property "Description" "Resistor, US symbol" (at 124.206 111.252 0) (effects (font (size 1.27 1.27)) (hide yes)))
  (pin "2")
  (pin "1"))
 (symbol
  (lib_id "Sensor_Optical:LDR03")
  (at 130.048 126.492 270)
  (unit 1)
  (exclude_from_sim no)
  (in_bom yes)
  (on_board yes)
  (dnp no)
  (property "Reference" "R1" (at 130.048 128.524 90) (effects (font (size 1 1))))
  (property "Value" "LDR03" (at 130.048 130.048 90) (effects (font (size 1 1))))
  (property "Footprint" "OptoDevice:R_LDR_10x8.5mm_P7.6mm_Vertical" (at 130.048 130.937 90) (effects (font (size 1.27 1.27)) (hide yes)))
  (property "Datasheet" "http://www.elektronica-componenten.nl/WebRoot/StoreNL/Shops/61422969/54F1/BA0C/C664/31B9/2173/C0A8/2AB9/2AEF/LDR03IMP.pdf" (at 128.778 126.492 0) (effects (font (size 1.27 1.27)) (hide yes)))
  (property "Description" "light dependent resistor" (at 130.048 126.492 0) (effects (font (size 1.27 1.27)) (hide yes)))
  (pin "1")
  (pin "2"))
 (symbol
  (lib_id "Device:R_US")
  (at 163.576 81.026 90)
  (unit 1)
  (exclude_from_sim no)
  (in_bom yes)
  (on_board yes)
  (dnp no)
  (property "Reference" "R5" (at 162.814 79.248 90) (effects (font (size 1 1))))
  (property "Value" "1K" (at 165.608 79.248 90) (effects (font (size 1 1))))
  (property "Footprint" "" (at 163.83 80.01 90) (effects (font (size 1.27 1.27)) (hide yes)))
  (property "Datasheet" "~" (at 163.576 81.026 0) (effects (font (size 1.27 1.27)) (hide yes)))
  (property "Description" "Resistor, US symbol" (at 163.576 81.026 0) (effects (font (size 1.27 1.27)) (hide yes)))
  (pin "2")
  (pin "1"))
 (symbol
  (lib_id "Device:LED")
  (at 134.874 111.252 180)
  (unit 1)
  (exclude_from_sim no)
  (in_bom yes)
  (on_board yes)
  (dnp no)
  (property "Reference" "D2" (at 137.414 112.522 0) (effects (font (size 1 1))))
  (property "Value" "S_LED" (at 137.4775 114.046 0) (effects (font (size 1 1))))
  (property "Footprint" "" (at 134.874 111.252 0) (effects (font (size 1.27 1.27)) (hide yes)))
  (property "Datasheet" "~" (at 134.874 111.252 0) (effects (font (size 1.27 1.27)) (hide yes)))
  (property "Description" "Light emitting diode" (at 134.874 111.252 0) (effects (font (size 1.27 1.27)) (hide yes)))
  (pin "2")
  (pin "1"))
 (sheet_instances
  (path ""
   (page "1"))))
